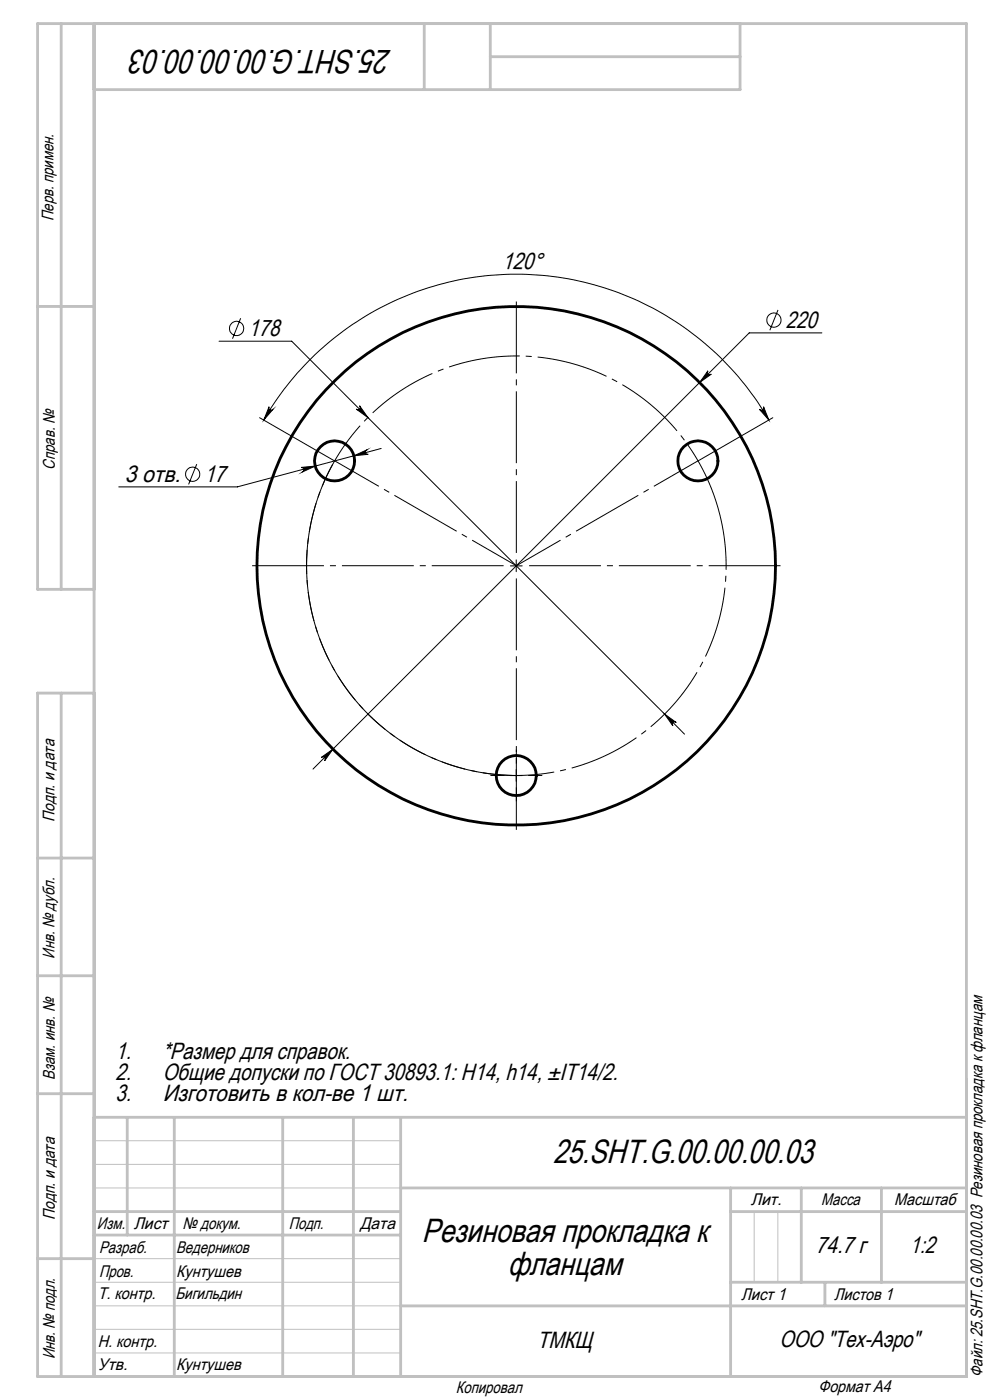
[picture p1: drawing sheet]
<svg xmlns="http://www.w3.org/2000/svg" width="210mm" height="297mm" viewBox="0 0 210 297" stroke-linecap="round" stroke-linejoin="round" font-family="sans-serif">
<g fill="none" stroke="#000" stroke-width=".6">
<circle cx="71" cy="97.8" r="4.3"/>
<circle cx="148" cy="97.8" r="4.3"/>
<circle cx="109.5" cy="120" r="55"/>
<circle cx="109.5" cy="164.5" r="4.3"/>
</g>
<g fill="none" stroke="#000" stroke-width=".21">
<path d="M46.5 72.4h15.4l83.3 83.3M51 67.5l-1.7 4.4M150.2 78.7a.5 .5 0 0 0 0 .7 .5 .5 0 0 0 .7 0l-2.5 1.7zM165 65.8l-1.7 4.3M174.3 70.6h-15.4l-92.5 92.6M41.7 98.5l-1.7 4.3M55.1 88.6l15.9 9.2M56 89.1a61.8 61.8 0 0 1 107.1 0M57.1 86.3a.5 .5 0 0 0 .2 .6 .5 .5 0 0 0 .6-.1l-1.9 2.3zM63.9 99.2l3-.3-2.8 1.3a.51 .51 0 0 0 .3-.7 .51 .51 0 0 0-.5-.3zM75.1 96.7l2.8-1.3a.49 .49 0 0 0-.4 .6 .49 .49 0 0 0 .6 .4zM75.6 86.8a.5 .5 0 0 0 .7 0 .5 .5 0 0 0 0-.7l1.7 2.5z"/>
<path d="M80.9 95.1l-30.6 8.2h-25.1M161.1 86.8a.52 .52 0 0 0 .7 .2 .52 .52 0 0 0 .2-.7l1.1 2.8zM163.9 88.6l-15.8 9.2M109.5 118.8v2.5M108.3 120h2.5M141 151.5l2.4 1.8a.5 .5 0 0 0-.6 0 .5 .5 0 0 0-.1 .7zM68.2 160.7l2.4-1.8-1.7 2.5a.5 .5 0 0 0-.1-.7 .5 .5 0 0 0-.6 0zM108.3 164.5h2.5M109.5 163.3v2.5"/>
<circle cx="50.2" cy="69.7" r="1.52"/>
<circle cx="164.2" cy="67.9" r="1.51"/>
<circle cx="40.9" cy="100.6" r="1.51"/>
</g>
<path d="M152.1 107a44.5 44.5 0 0 0-74.6-17.9 44.5 44.5 0 0 0 20.5 73.9 44.5 44.5 0 0 0 54.7-53.8l-.6-2.2" fill="none" stroke="#000" stroke-width=".21" stroke-dasharray="15.2 1.3 1.3 1.3" stroke-dashoffset="1.2" stroke-linecap="butt"/>
<path d="M71 97.8a44.5 44.5 0 0 0 38.5 66.7" fill="none" stroke="#000" stroke-width=".21" stroke-dasharray="15.2 1.3 1.3 1.3" stroke-dashoffset="-.9" stroke-linecap="butt"/>
<path d="M109.5 117.5v-53.7M107 120h-53.7M109.5 122.5v53.8M112 120h53.8" fill="none" stroke="#000" stroke-width=".21" stroke-dasharray="15.2 1.3 1.3 1.3" stroke-dashoffset="-.2" stroke-linecap="butt"/>
<path d="M107 164.5h-3M109.5 162v-3M109.5 167v3M112 164.5h3" fill="none" stroke="#000" stroke-width=".21" stroke-dasharray="15.2 1.3 1.3 1.3" stroke-linecap="butt"/>
<path d="M109.5 120l38.6-22.2M109.5 120l-38.5-22.2" fill="none" stroke="#000" stroke-width=".21" stroke-dasharray="15.2 1.3 1.3 1.3" stroke-dashoffset="4.4" stroke-linecap="butt"/>
<path d="M20 242h65M20 247h65M20 252h65M160 257v15M165 257v15M20 277h65M20 272h65M20 267h65M20 287h65M20 282h65" fill="none" stroke="#c0c0c0" stroke-width=".21"/>
<g fill="none" stroke="#c0c0c0" stroke-width=".6">
<path d="M13 5v120M20 5v287M90 5v14M104 5v14M104 12h53M157 5v14h-137M8 65h12M20 125h-12v-120h197v287h-197v-145h12M13 147v145M8 182h12M8 207h12M8 232h12"/>
<path d="M20 237h185M27 237v25M37 237v55M60 237v55M75 237v55M85 237v55M20 257h65M85 252h120M155 252v40M155 257h50M170 252v20M187 252v20"/>
<path d="M8 267h12M20 262h65M85 277h120M155 272h50M175 272v5"/>
</g>
<g fill="#000">
<path d="M161.1 86.8a.52 .52 0 0 0 .7 .2 .52 .52 0 0 0 .2-.7l1.1 2.8zM57.1 86.3a.5 .5 0 0 0 .2 .6 .5 .5 0 0 0 .6-.1l-1.9 2.3z"/>
<path d="M141 151.5l1.7 2.5a.5 .5 0 0 1 0-.7 .5 .5 0 0 1 .7 0zM76.3 86.1a.5 .5 0 0 1 0 .7 .5 .5 0 0 1-.7 0l2.4 1.8z"/>
<path d="M68.2 160.7a.5 .5 0 0 1 .6 0 .5 .5 0 0 1 .1 .7l1.7-2.5zM150.2 78.7l-1.8 2.4 2.5-1.7a.5 .5 0 0 1-.7 0 .5 .5 0 0 1 0-.7zM75.1 96.7l3-.3a.49 .49 0 0 1-.6-.4 .49 .49 0 0 1 .4-.6zM63.9 99.2a.51 .51 0 0 1 .5 .3 .51 .51 0 0 1-.3 .7l2.8-1.3z"/>
</g>
<g font-size="7.1">
<text x="83.1" y="10.6" transform="rotate(-180 83.1 10.6)">25.SHT.G.00.00.00.03</text>
<text x="117.3" y="246.8">25.SHT.G.00.00.00.03</text>
<text x="89.5" y="263.4">Резиновая прокладка к</text>
<text x="107.7" y="270.4">фланцам</text>
</g>
<g font-size="5">
<text x="106.5" y="57" transform="rotate(1 106.5 57)">120°</text>
<text x="52.7" y="71.3">178</text>
<text x="166.7" y="69.5">220</text>
<text x="26.5" y="102.2">3 отв.</text>
<text x="43.4" y="102.2">17</text>
<text x="24.5" y="224.6">1.</text>
<text x="34.5" y="224.6">*Размер для справок.</text>
<text x="24.5" y="229.1">2.</text>
<text x="24.5" y="233.6">3.</text>
<text x="34.5" y="229.1">Общие допуски по ГОСТ 30893.1: Н14, h14, ±IT14/2.</text>
<text x="34.5" y="233.6">Изготовить в кол-ве 1 шт.</text>
<text x="173.1" y="265.9">74.7 г</text>
<text x="193" y="265.9">1:2</text>
<text x="113.9" y="285.9">ТМКЩ</text>
<text x="165.3" y="285.8">ООО &quot;Тех-Аэро&quot;</text>
</g>
<g font-size="3.6">
<text x="11.4" y="46.9" transform="rotate(-90 11.4 46.9)">Перв. примен.</text>
<text x="11.6" y="99.6" transform="rotate(-90 11.6 99.6)">Справ. №</text>
<text x="11.5" y="174.4" transform="rotate(-90 11.5 174.4)">Подп. и дата</text>
<text x="11.6" y="203.4" transform="rotate(-90 11.6 203.4)">Инв. № дубл.</text>
<text x="11.6" y="229" transform="rotate(-90 11.6 229)">Взам. инв. №</text>
<text x="159.2" y="255.7">Лит.</text>
<text x="174.2" y="255.7">Масса</text>
<text x="189.7" y="255.7">Масштаб</text>
<text x="11.7" y="258.8" transform="rotate(-90 11.7 258.8)">Подп. и дата</text>
<text x="20.6" y="260.6">Изм.</text>
<text x="28.4" y="260.6">Лист</text>
<text x="38.7" y="260.6">№ докум.</text>
<text x="61.3" y="260.7">Подп.</text>
<text x="76.4" y="260.7">Дата</text>
<text x="21" y="265.7">Разраб.</text>
<text x="37.4" y="265.7">Ведерников</text>
<text x="20.7" y="275.5">Т. контр.</text>
<text x="21" y="270.9">Пров.</text>
<text x="37.2" y="275.5">Бигильдин</text>
<text x="37.4" y="270.9">Кунтушев</text>
<text x="157.2" y="275.7">Лист 1</text>
<text x="176.9" y="275.7">Листов 1</text>
<text x="20.7" y="285.8">Н. контр.</text>
<text x="11.6" y="288.4" transform="rotate(-90 11.6 288.4)">Инв. № подл.</text>
<text x="20.7" y="290.5">Утв.</text>
<text x="37.4" y="290.5">Кунтушев</text>
<text x="208.4" y="292.1" transform="rotate(-90 208.4 292.1)">Файл: 25.SHT.G.00.00.00.03 Резиновая прокладка к фланцам</text>
<text x="96.7" y="295.4">Копировал</text>
<text x="173.6" y="295.2">Формат A4</text>
</g>
</svg>
